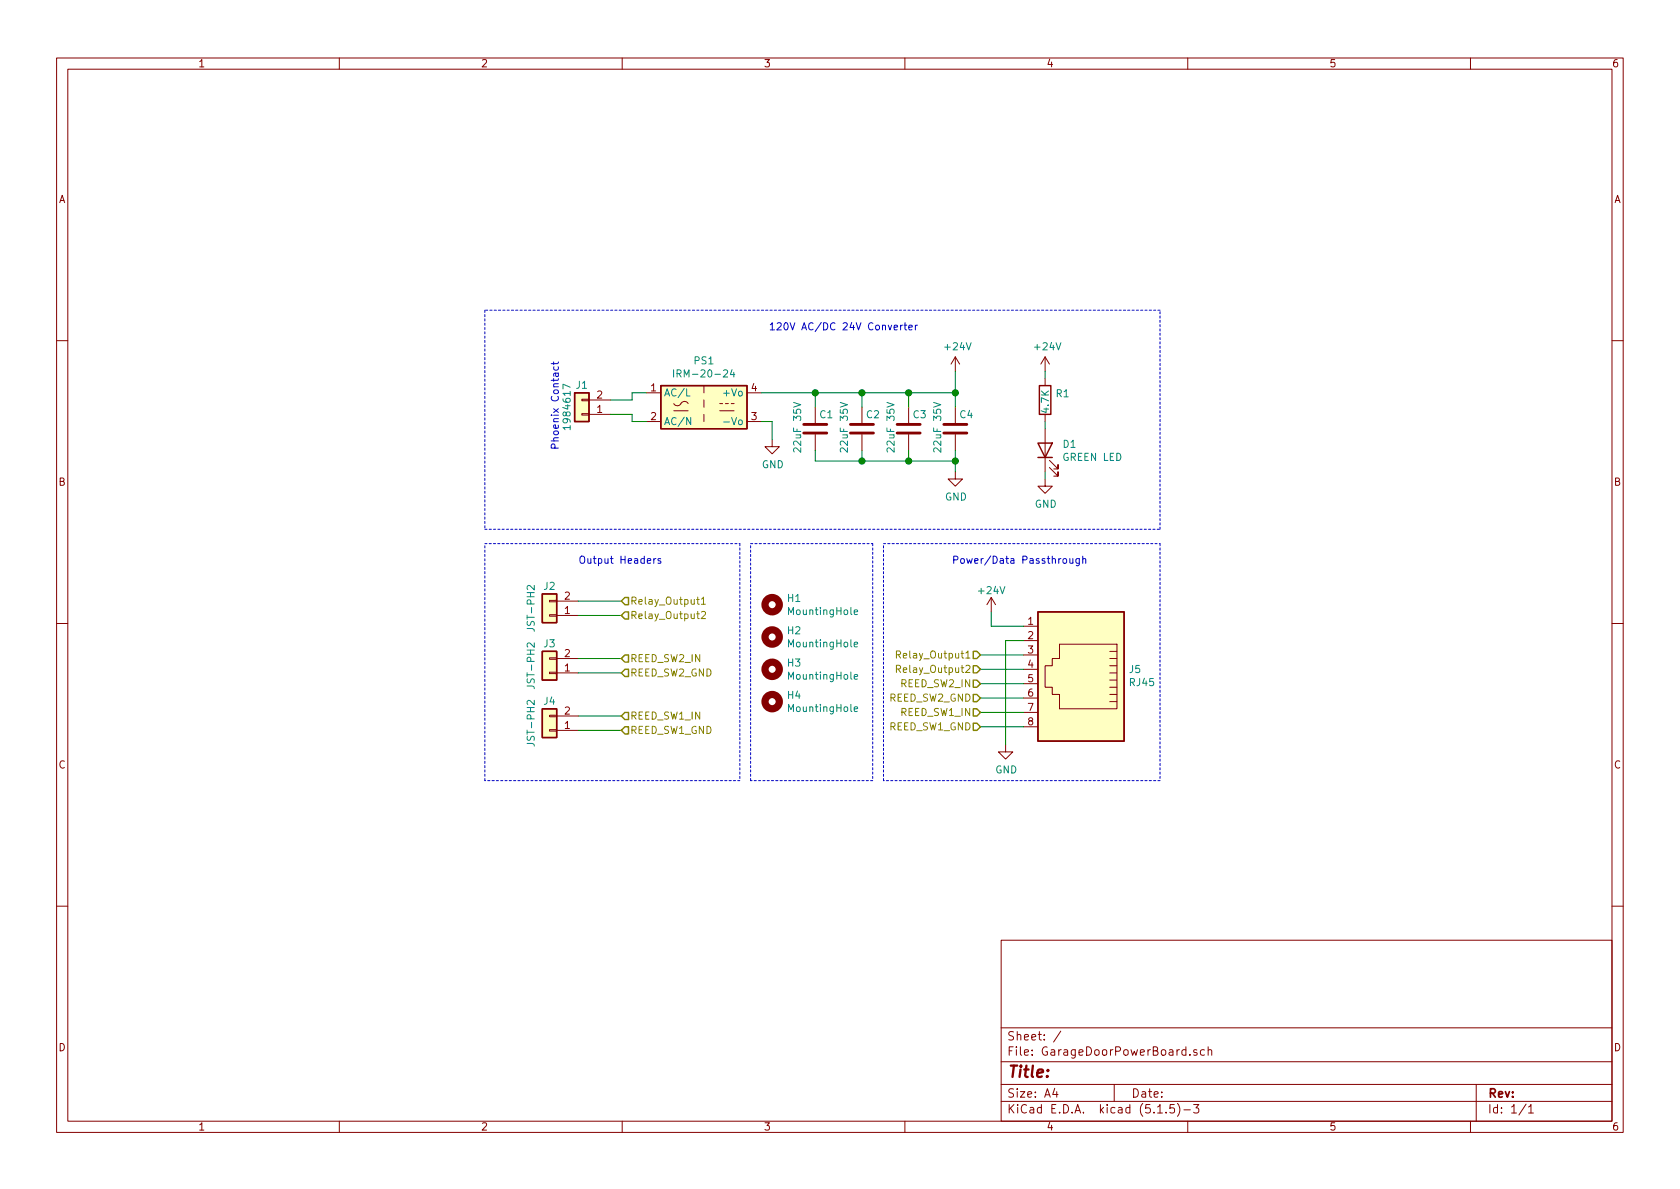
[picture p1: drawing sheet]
EESchema Schematic File Version 4
EELAYER 30 0
EELAYER END
$Descr A4 11693 8268
encoding utf-8
Sheet 1 1
Title ""
Date ""
Rev ""
Comp ""
Comment1 ""
Comment2 ""
Comment3 ""
Comment4 ""
$EndDescr
$Comp
L Converter_ACDC:IRM-20-24 PS1
U 1 1
P 4900 2825
F 0 "PS1" H 4900 3150 50  0000 C CNN
F 1 "IRM-20-24" H 4900 3059 50  0000 C CNN
F 2 "Converter_ACDC:Converter_ACDC_MeanWell_IRM-20-xx_THT" H 4900 2525 50  0001 C CNN
F 3 "http://www.meanwell.com/Upload/PDF/IRM-20/IRM-20-SPEC.PDF" H 5300 2475 50  0001 C CNN
	1    4900 2825
	1    0    0    -1  
$EndComp
$Comp
L conn:Conn_01x02 J1
U 1 1
P 4050 2875
F 0 "J1" H 4050 2675 50  0000 C CNN
F 1 "1984617" V 4150 2825 50  0000 C CNN
F 2 "Connector_Phoenix_MC:PhoenixContact_MCV_1,5_2-G-3.5_1x02_P3.50mm_Vertical" H 4050 2875 50  0001 C CNN
F 3 "~" H 4050 2875 50  0001 C CNN
	1    4050 2875
	-1   0    0    1   
$EndComp
Wire Wire Line
	4250 2775 4400 2775
Wire Wire Line
	4400 2775 4400 2725
Wire Wire Line
	4400 2725 4500 2725
Wire Wire Line
	4400 2925 4400 2875
Wire Wire Line
	4400 2875 4250 2875
Wire Wire Line
	4400 2925 4500 2925
Text Notes 3900 3125 1    50   ~ 0
Phoenix Contact
$Comp
L Connector:RJ45 J5
U 1 1
P 7525 4650
F 0 "J5" H 7195 4654 50  0000 R CNN
F 1 "RJ45" H 7195 4745 50  0000 R CNN
F 2 "Connector_RJ:RJ45_Amphenol_54602-x08_Horizontal" V 7525 4675 50  0001 C CNN
F 3 "~" V 7525 4675 50  0001 C CNN
	1    7525 4650
	-1   0    0    1   
$EndComp
Text HLabel 6825 4550 0    50   Input ~ 0
Relay_Output1
Text HLabel 6825 4650 0    50   Input ~ 0
Relay_Output2
Text HLabel 6825 4750 0    50   Input ~ 0
REED_SW2_IN
Wire Wire Line
	6825 4750 7125 4750
Wire Wire Line
	7125 4650 6825 4650
Wire Wire Line
	6825 4550 7125 4550
Text HLabel 6825 4950 0    50   Input ~ 0
REED_SW1_IN
Text HLabel 6825 4850 0    50   Input ~ 0
REED_SW2_GND
Text HLabel 6825 5050 0    50   Input ~ 0
REED_SW1_GND
Wire Wire Line
	6825 5050 7125 5050
Wire Wire Line
	7125 4950 6825 4950
Wire Wire Line
	6825 4850 7125 4850
$Comp
L power:+24V #PWR04
U 1 1
P 6900 4250
F 0 "#PWR04" H 6900 4100 50  0001 C CNN
F 1 "+24V" H 6900 4400 50  0000 C CNN
F 2 "" H 6900 4250 50  0001 C CNN
F 3 "" H 6900 4250 50  0001 C CNN
	1    6900 4250
	1    0    0    -1  
$EndComp
Wire Wire Line
	6900 4250 6900 4350
Wire Wire Line
	6900 4350 7125 4350
$Comp
L power:GND #PWR05
U 1 1
P 7000 5175
F 0 "#PWR05" H 7000 4925 50  0001 C CNN
F 1 "GND" H 7005 5002 50  0000 C CNN
F 2 "" H 7000 5175 50  0001 C CNN
F 3 "" H 7000 5175 50  0001 C CNN
	1    7000 5175
	1    0    0    -1  
$EndComp
Wire Wire Line
	7000 5175 7000 4450
Wire Wire Line
	7000 4450 7125 4450
$Comp
L power:+24V #PWR02
U 1 1
P 6650 2575
F 0 "#PWR02" H 6650 2425 50  0001 C CNN
F 1 "+24V" H 6665 2748 50  0000 C CNN
F 2 "" H 6650 2575 50  0001 C CNN
F 3 "" H 6650 2575 50  0001 C CNN
	1    6650 2575
	1    0    0    -1  
$EndComp
$Comp
L power:GND #PWR01
U 1 1
P 5375 3050
F 0 "#PWR01" H 5375 2800 50  0001 C CNN
F 1 "GND" H 5380 2877 50  0000 C CNN
F 2 "" H 5375 3050 50  0001 C CNN
F 3 "" H 5375 3050 50  0001 C CNN
	1    5375 3050
	1    0    0    -1  
$EndComp
Wire Wire Line
	5300 2725 5675 2725
Wire Wire Line
	6650 2725 6650 2575
Wire Wire Line
	5300 2925 5375 2925
Wire Wire Line
	5375 2925 5375 3050
$Comp
L Device:C C1
U 1 1
P 5675 2975
F 0 "C1" H 5700 3075 50  0000 L CNN
F 1 "22uF 35V" V 5550 2800 50  0000 L CNN
F 2 "Capacitor_SMD:C_1206_3216Metric" H 5713 2825 50  0001 C CNN
F 3 "~" H 5675 2975 50  0001 C CNN
	1    5675 2975
	1    0    0    -1  
$EndComp
$Comp
L Device:C C2
U 1 1
P 6000 2975
F 0 "C2" H 6025 3075 50  0000 L CNN
F 1 "22uF 35V" V 5875 2800 50  0000 L CNN
F 2 "Capacitor_SMD:C_1206_3216Metric" H 6038 2825 50  0001 C CNN
F 3 "~" H 6000 2975 50  0001 C CNN
	1    6000 2975
	1    0    0    -1  
$EndComp
$Comp
L Device:C C3
U 1 1
P 6325 2975
F 0 "C3" H 6350 3075 50  0000 L CNN
F 1 "22uF 35V" V 6200 2800 50  0000 L CNN
F 2 "Capacitor_SMD:C_1206_3216Metric" H 6363 2825 50  0001 C CNN
F 3 "~" H 6325 2975 50  0001 C CNN
	1    6325 2975
	1    0    0    -1  
$EndComp
$Comp
L Device:C C4
U 1 1
P 6650 2975
F 0 "C4" H 6675 3075 50  0000 L CNN
F 1 "22uF 35V" V 6525 2800 50  0000 L CNN
F 2 "Capacitor_SMD:C_1206_3216Metric" H 6688 2825 50  0001 C CNN
F 3 "~" H 6650 2975 50  0001 C CNN
	1    6650 2975
	1    0    0    -1  
$EndComp
$Comp
L power:GND #PWR03
U 1 1
P 6650 3275
F 0 "#PWR03" H 6650 3025 50  0001 C CNN
F 1 "GND" H 6655 3102 50  0000 C CNN
F 2 "" H 6650 3275 50  0001 C CNN
F 3 "" H 6650 3275 50  0001 C CNN
	1    6650 3275
	1    0    0    -1  
$EndComp
Wire Wire Line
	6650 3125 6650 3200
Wire Wire Line
	6650 3200 6325 3200
Wire Wire Line
	5675 3200 5675 3125
Connection ~ 6650 3200
Wire Wire Line
	6650 3200 6650 3275
Wire Wire Line
	6000 3125 6000 3200
Connection ~ 6000 3200
Wire Wire Line
	6000 3200 5675 3200
Wire Wire Line
	6325 3200 6325 3125
Connection ~ 6325 3200
Wire Wire Line
	6325 3200 6000 3200
Wire Wire Line
	6650 2825 6650 2725
Connection ~ 6650 2725
Wire Wire Line
	6325 2825 6325 2725
Connection ~ 6325 2725
Wire Wire Line
	6325 2725 6650 2725
Wire Wire Line
	6000 2725 6000 2825
Connection ~ 6000 2725
Wire Wire Line
	6000 2725 6325 2725
Wire Wire Line
	5675 2825 5675 2725
Connection ~ 5675 2725
Wire Wire Line
	5675 2725 6000 2725
Text HLabel 4325 4175 2    50   Input ~ 0
Relay_Output1
Text HLabel 4325 4275 2    50   Input ~ 0
Relay_Output2
Text HLabel 4325 4575 2    50   Input ~ 0
REED_SW2_IN
Wire Wire Line
	4325 4575 4025 4575
Wire Wire Line
	4025 4275 4325 4275
Wire Wire Line
	4325 4175 4025 4175
Text HLabel 4325 4975 2    50   Input ~ 0
REED_SW1_IN
Text HLabel 4325 4675 2    50   Input ~ 0
REED_SW2_GND
Text HLabel 4325 5075 2    50   Input ~ 0
REED_SW1_GND
Wire Wire Line
	4325 5075 4025 5075
Wire Wire Line
	4025 4975 4325 4975
Wire Wire Line
	4325 4675 4025 4675
$Comp
L power:+24V #PWR06
U 1 1
P 7275 2575
F 0 "#PWR06" H 7275 2425 50  0001 C CNN
F 1 "+24V" H 7290 2748 50  0000 C CNN
F 2 "" H 7275 2575 50  0001 C CNN
F 3 "" H 7275 2575 50  0001 C CNN
	1    7275 2575
	1    0    0    -1  
$EndComp
$Comp
L Device:R R1
U 1 1
P 7275 2775
F 0 "R1" H 7345 2821 50  0000 L CNN
F 1 "4.7K" V 7275 2675 50  0000 L CNN
F 2 "Resistor_SMD:R_0603_1608Metric" V 7205 2775 50  0001 C CNN
F 3 "~" H 7275 2775 50  0001 C CNN
	1    7275 2775
	1    0    0    -1  
$EndComp
$Comp
L Device:LED D1
U 1 1
P 7275 3125
F 0 "D1" V 7314 3007 50  0000 R CNN
F 1 "GREEN LED" V 7223 3007 50  0000 R CNN
F 2 "LED_SMD:LED_0805_2012Metric" H 7275 3125 50  0001 C CNN
F 3 "~" H 7275 3125 50  0001 C CNN
	1    7275 3125
	0    -1   -1   0   
$EndComp
$Comp
L power:GND #PWR07
U 1 1
P 7275 3325
F 0 "#PWR07" H 7275 3075 50  0001 C CNN
F 1 "GND" H 7280 3152 50  0000 C CNN
F 2 "" H 7275 3325 50  0001 C CNN
F 3 "" H 7275 3325 50  0001 C CNN
	1    7275 3325
	1    0    0    -1  
$EndComp
Wire Wire Line
	7275 3275 7275 3325
Wire Wire Line
	7275 2925 7275 2975
Wire Wire Line
	7275 2575 7275 2625
Wire Notes Line
	3375 3675 8075 3675
Wire Notes Line
	8075 3675 8075 2150
Wire Notes Line
	8075 2150 3375 2150
Wire Notes Line
	3375 2150 3375 3675
Text Notes 5350 2300 0    50   ~ 0
120V AC/DC 24V Converter
Wire Notes Line
	8075 3775 8075 5425
Wire Notes Line
	8075 5425 6150 5425
Wire Notes Line
	6150 5425 6150 3775
Wire Notes Line
	6150 3775 8075 3775
Wire Notes Line
	5150 3775 5150 5425
Wire Notes Line
	5150 5425 3375 5425
Wire Notes Line
	3375 5425 3375 3775
Wire Notes Line
	3375 3775 5150 3775
Text Notes 4025 3925 0    50   ~ 0
Output Headers
Text Notes 6625 3925 0    50   ~ 0
Power/Data Passthrough
$Comp
L conn:Conn_01x02 J3
U 1 1
P 3825 4675
F 0 "J3" H 3825 4475 50  0000 C CNN
F 1 "JST-PH2" V 3950 4625 50  0000 C CNN
F 2 "Connector_JST:JST_PH_S2B-PH-K_1x02_P2.00mm_Horizontal" H 3825 4675 50  0001 C CNN
F 3 "~" H 3825 4675 50  0001 C CNN
	1    3825 4675
	-1   0    0    1   
$EndComp
$Comp
L conn:Conn_01x02 J2
U 1 1
P 3825 4275
F 0 "J2" H 3825 4075 50  0000 C CNN
F 1 "JST-PH2" V 3950 4225 50  0000 C CNN
F 2 "Connector_JST:JST_PH_S2B-PH-K_1x02_P2.00mm_Horizontal" H 3825 4275 50  0001 C CNN
F 3 "~" H 3825 4275 50  0001 C CNN
	1    3825 4275
	-1   0    0    1   
$EndComp
$Comp
L conn:Conn_01x02 J4
U 1 1
P 3825 5075
F 0 "J4" H 3825 4875 50  0000 C CNN
F 1 "JST-PH2" V 3950 5025 50  0000 C CNN
F 2 "Connector_JST:JST_PH_S2B-PH-K_1x02_P2.00mm_Horizontal" H 3825 5075 50  0001 C CNN
F 3 "~" H 3825 5075 50  0001 C CNN
	1    3825 5075
	-1   0    0    1   
$EndComp
$Comp
L mechanical:MountingHole H1
U 1 1
P 5375 4200
F 0 "H1" H 5475 4246 50  0000 L CNN
F 1 "MountingHole" H 5475 4155 50  0000 L CNN
F 2 "MountingHole:MountingHole_3.2mm_M3" H 5375 4200 50  0001 C CNN
F 3 "~" H 5375 4200 50  0001 C CNN
	1    5375 4200
	1    0    0    -1  
$EndComp
$Comp
L mechanical:MountingHole H2
U 1 1
P 5375 4425
F 0 "H2" H 5475 4471 50  0000 L CNN
F 1 "MountingHole" H 5475 4380 50  0000 L CNN
F 2 "MountingHole:MountingHole_3.2mm_M3" H 5375 4425 50  0001 C CNN
F 3 "~" H 5375 4425 50  0001 C CNN
	1    5375 4425
	1    0    0    -1  
$EndComp
$Comp
L mechanical:MountingHole H3
U 1 1
P 5375 4650
F 0 "H3" H 5475 4696 50  0000 L CNN
F 1 "MountingHole" H 5475 4605 50  0000 L CNN
F 2 "MountingHole:MountingHole_3.2mm_M3" H 5375 4650 50  0001 C CNN
F 3 "~" H 5375 4650 50  0001 C CNN
	1    5375 4650
	1    0    0    -1  
$EndComp
$Comp
L mechanical:MountingHole H4
U 1 1
P 5375 4875
F 0 "H4" H 5475 4921 50  0000 L CNN
F 1 "MountingHole" H 5475 4830 50  0000 L CNN
F 2 "MountingHole:MountingHole_3.2mm_M3" H 5375 4875 50  0001 C CNN
F 3 "~" H 5375 4875 50  0001 C CNN
	1    5375 4875
	1    0    0    -1  
$EndComp
Wire Notes Line
	6075 3775 6075 5425
Wire Notes Line
	6075 5425 5225 5425
Wire Notes Line
	5225 5425 5225 3775
Wire Notes Line
	5225 3775 6075 3775
$EndSCHEMATC
